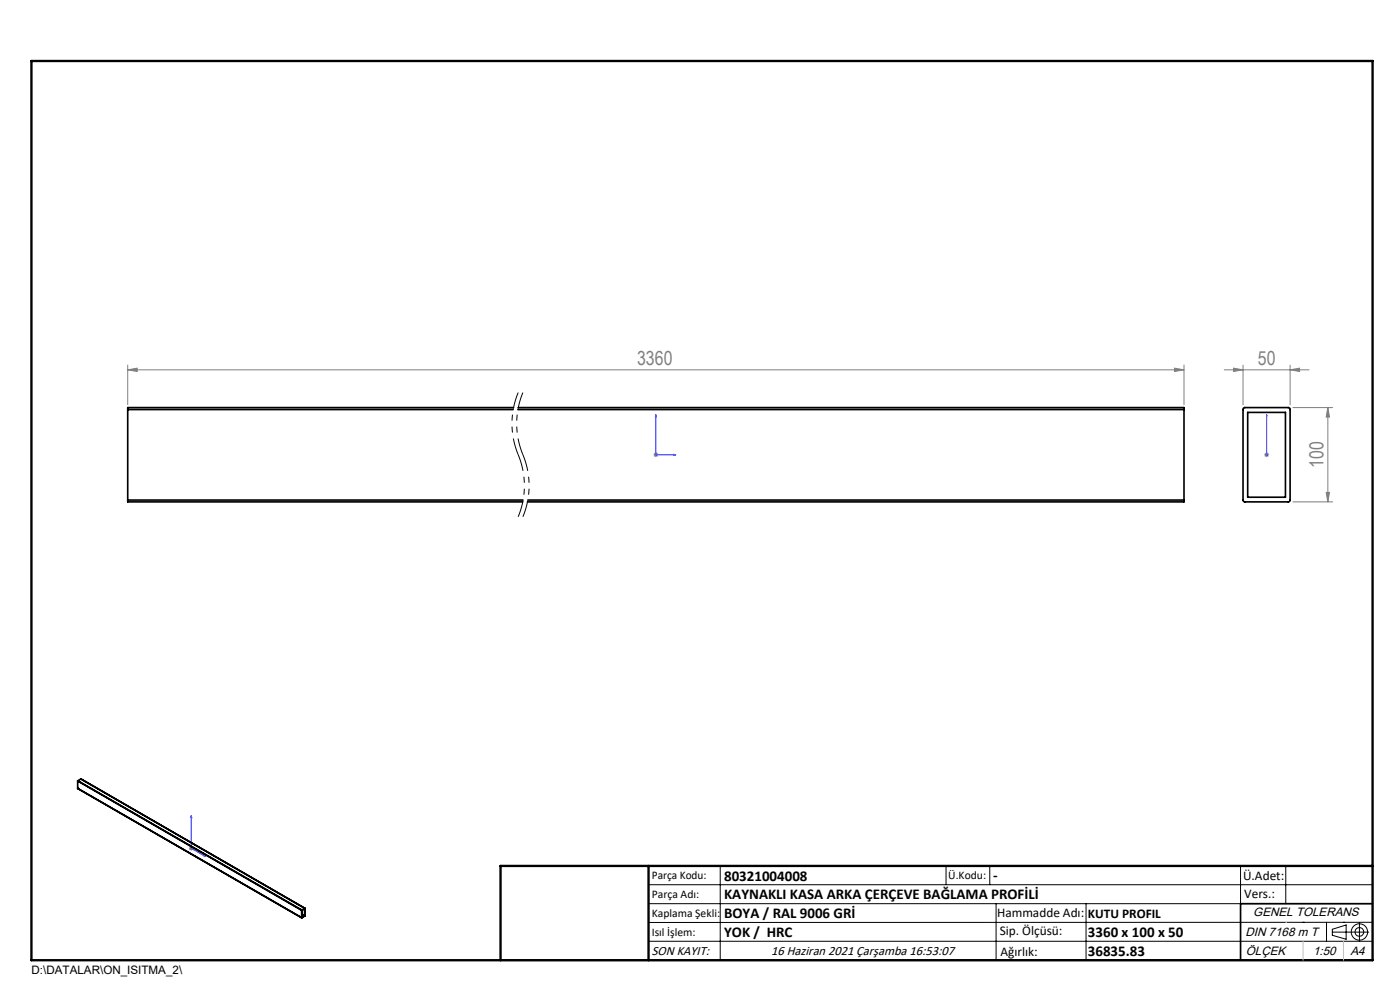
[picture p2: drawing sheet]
<svg xmlns="http://www.w3.org/2000/svg" width="297mm" height="210mm" viewBox="0 0 297 210" stroke-linecap="round" stroke-linejoin="round" font-family="sans-serif">
<path d="M109.9 83.3a17.1 17.1 0 0 0 0 13.1M109.9 96.4a17.1 17.1 0 0 1 0 13.2M110.9 83.3a17.1 17.1 0 0 0 0 13.1M110.9 96.4a17.1 17.1 0 0 1 0 13.2" fill="none" stroke="#000" stroke-width=".21" stroke-dasharray="6.3 1.3 1.3 1.3 1.3 1.3" stroke-dashoffset="2.8" stroke-linecap="butt"/>
<g fill="none" stroke="#000" stroke-width=".21">
<path d="M137.6 187.7h153.6M137.6 191.7h153.6M137.6 199.7h153.6M152.8 183.7v20M200.7 183.7v4M210 183.7v4M211.3 191.7v12M230.4 191.7v12M263.2 183.7v20M272.8 183.7v8M276.4 195.6h.1M281.4 195.6v4.1"/>
<path d="M282.6 197.7h7.8M282.6 197.1l3-.9v3l-3-.8zM285 195.6h.1M288.4 195.8v3.8M291.2 195.6l-153.6 .1"/>
<circle cx="288.4" cy="197.7" r="1.74"/>
<circle cx="288.4" cy="197.7" r=".93"/>
</g>
<path d="M139.1 88l.1 .4h-.2zM139.1 88v8.5h4.3M142.9 96.4l.5 .1-.5 .1zM268.7 96.4v.2zM268.7 88v.4v-.4M268.7 96.5h.1M268.7 88v8.5M40.6 173l.1 .4-.2-.1zM40.6 173v6.9l3 1.8M43.3 181.4l.3 .3-.3-.1z" fill="none" stroke="#00f" stroke-width=".21"/>
<g fill="none" stroke="#808080" stroke-width=".21">
<path d="M27.1 78.4l2-.3v.7zM27.1 77.4v8.5M27.1 78.4h224.1M249.2 78.1l2 .3-2 .4zM251.2 77.4v8.5M259.7 78.4h18M261.7 78.1l2 .3-2 .4zM263.7 77.5v8.4M273.7 78.4l2-.3v.7zM273.7 77.5v8.4M138.6 96.5h1M138.8 96.1l.7 .7"/>
<path d="M139.1 95.9v1.1M139.5 96.1l-.7 .7M268.2 96.5h1M268.4 96.1l.7 .7M268.7 95.9v1.1M269.1 96.1l-.7 .7M274.3 86.5h8.4M281.7 86.5l.3 2h-.7zM281.7 86.5v20M274.3 106.5h8.4M281.3 104.4h.7l-.3 2.1zM40.1 179.9h1"/>
<path d="M40.2 179.6l.7 .7M40.6 179.4v1M40.9 179.6l-.7 .7"/>
</g>
<path d="M291.2 191.7h-28v12M106.2 203.7h185" fill="none" stroke="#000" stroke-width=".35"/>
<path d="M6.7 12.9h284.5v190.8h-284.5zM137.6 183.7v20M291.2 183.7h-185v20" fill="none" stroke="#000" stroke-width=".5"/>
<path d="M272.8 195.6h.1M276.4 199.7v4M285 199.7v4" fill="none" stroke="#c0c0c0" stroke-width=".21"/>
<g fill="#00f">
<path d="M43.3 181.4l.3 .3-.3-.1zM40.6 173l.1 .4-.2-.1zM142.9 96.4l.5 .1-.5 .1zM139.1 88l.1 .4h-.2z"/>
<path d="M268.7 96.4v.2zM268.7 88v.4z"/>
</g>
<g fill="#808080">
<path d="M249.2 78.1l2 .3-2 .4zM27.1 78.4l2-.3v.7z"/>
<path d="M261.7 78.1l2 .3-2 .4zM273.7 78.4l2-.3v.7z"/>
<path d="M281.7 86.5l.3 2h-.7zM281.3 104.4h.7l-.3 2.1z"/>
</g>
<g fill="none" stroke="#000" stroke-width=".35">
<path d="M27.1 86.9h81.8M27.1 86.9v19.2M108.9 86.5h-81.8v.4M109.9 86.9h141.3M109.9 86.5h141.3v.4M251.2 86.9v19.2M263.8 86.6l9.6-.1 .3 .2v19.5l-.3 .3h-9.4l-.3-.4zM264.7 87.5h8v18h-8zM27.1 106.1v.4h83.8M27.1 106.1h83.8M112 106.1h139.2M251.2 106.1v.4h-139.3"/>
<path d="M16.5 165.6h.1M16.5 167.2h.1M16.5 167.2l47.5 27.5M16.5 165.7l47.5 27.4M16.5 165.7v1.5M16.5 165.6l47.5 27.4M17.1 165.2l47.6 27.5M17.1 165.2l-.6 .4M64 194.7h.1M64 193.1v1.6M64 193v.1M64.1 193.1l.5-.3v1.4l-.5 .4z"/>
<path d="M64.1 193.9l.5 .3M64.7 192.7h.1M64.7 192.7l-.7 .3M64.7 192.7v1.6l-.7 .4"/>
</g>
<g font-size="4.1" fill="#808080">
<text x="135.2" y="77.5">3360</text>
<text x="266.8" y="77.5">50</text>
<text x="280.8" y="99.3" transform="rotate(-90 280.8 99.3)">100</text>
</g>
<g font-size="3.2">
<text x="153.6" y="186.8">80321004008</text>
<text x="153.6" y="190.8">KAYNAKLI KASA ARKA ÇERÇEVE BAĞLAMA PROFİLİ</text>
<text x="210.7" y="186.6">-</text>
<text x="153.6" y="194.8">BOYA / RAL 9006 GRİ</text>
<text x="153.6" y="198.8">YOK / HRC</text>
<text x="230.8" y="198.7">3360 x 100 x 50</text>
<text x="230.8" y="202.8">36835.83</text>
</g>
<g font-size="2.8">
<text x="263.7" y="186.7">Ü.Adet:</text>
<text x="263.9" y="190.5">Vers.:</text>
<text x="211.5" y="194.5">Hammadde Adı:</text>
<text x="230.8" y="194.7">KUTU PROFIL</text>
<text x="138.3" y="202.6">SON KAYIT:</text>
<text x="163.6" y="202.6">16 Haziran 2021 Çarşamba 16:53:07</text>
<text x="212.1" y="198.4">Sip. Ölçüsü:</text>
<text x="212.2" y="202.7">Ağırlık:</text>
</g>
<g font-size="2.6">
<text x="265.9" y="194.4">GENEL TOLERANS</text>
<text x="264.2" y="198.5">DIN 7168 m T</text>
<text x="264.3" y="202.6">ÖLÇEK</text>
<text x="278.5" y="202.6">1:50</text>
<text x="286.5" y="202.6">A4</text>
</g>
<g font-size="2.5">
<text x="138.3" y="186.4">Parça Kodu:</text>
<text x="138.3" y="190.5">Parça Adı:</text>
<text x="201.2" y="186.5">Ü.Kodu:</text>
<text x="138.3" y="194.5">Kaplama Şekli:</text>
<text x="138.3" y="198.6">Isıl İşlem:</text>
<text x="6.7" y="206.7">D:\DATALAR\ON_ISITMA_2\</text>
</g>
</svg>
